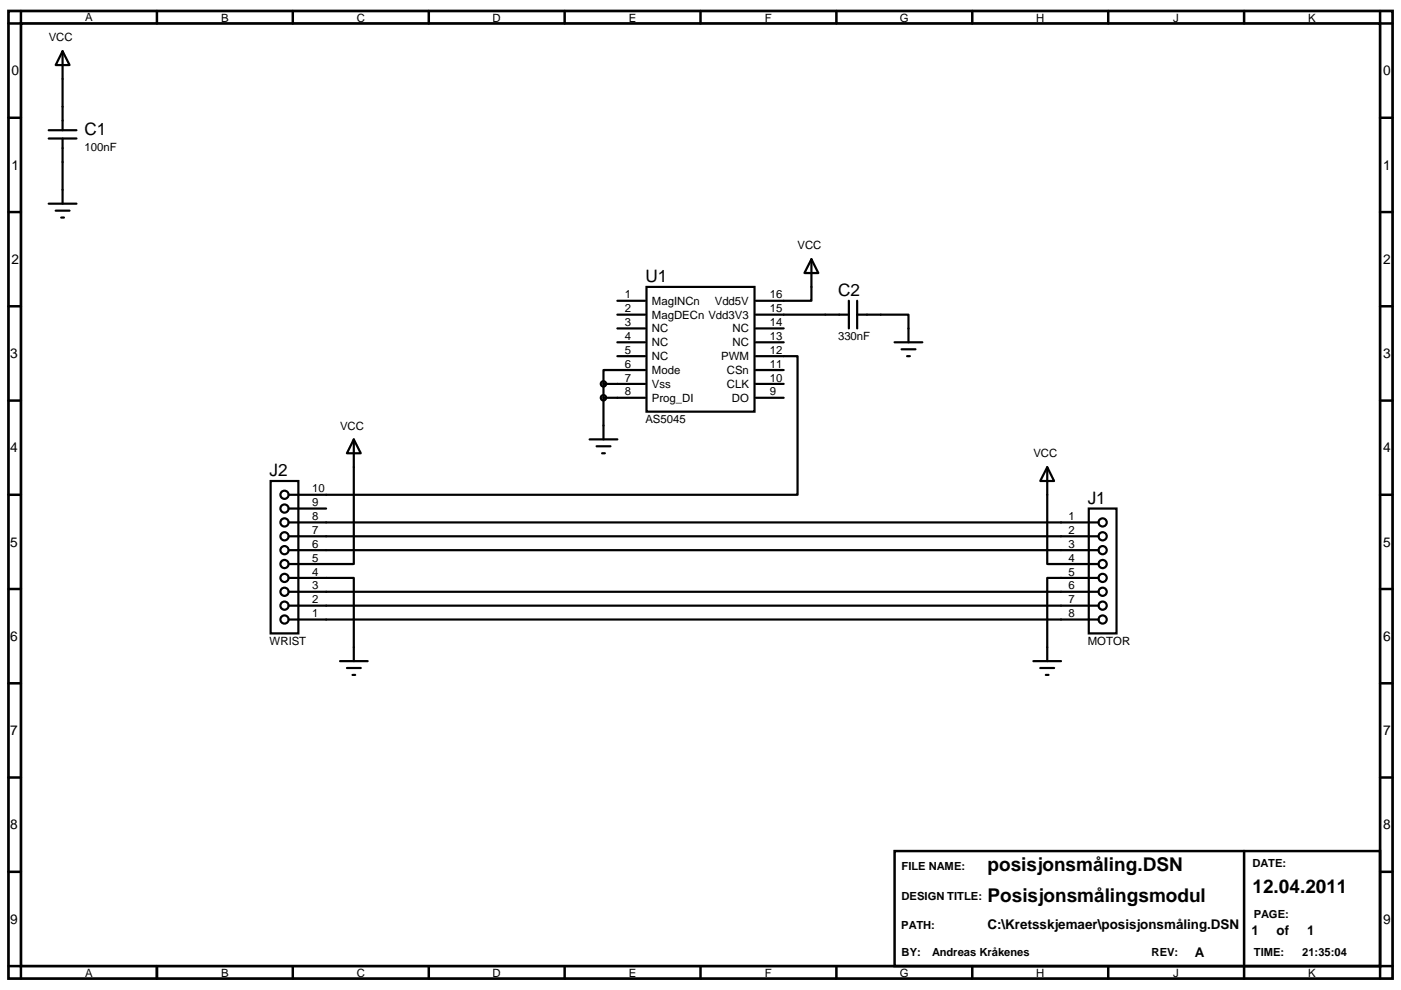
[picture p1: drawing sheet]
<svg xmlns="http://www.w3.org/2000/svg" width="297mm" height="210mm" viewBox="0 0 297 210" stroke-linecap="round" stroke-linejoin="round" font-family="sans-serif">
<path d="M1.8 2.3h293.5v205.3h-293.5zM4.4 5h288.2v199.9h-288.2z" fill="none" stroke="#000" stroke-width=".57"/>
<g fill="none" stroke="#000" stroke-width=".53">
<path d="M4.4 2.3v2.7h-2.6M33.3 2.3v2.7M62.1 2.3v2.7M90.9 2.3v2.7M119.7 2.3v2.7M148.5 2.3v2.7M177.3 2.3v2.7M206.1 2.3v2.7M235 2.3v2.7M263.8 2.3v2.7M292.6 2.3v2.7h2.7M1.8 25h2.6"/>
<path d="M292.6 25h2.7M1.8 45h2.6M292.6 45h2.7M1.8 65h2.6M292.6 65h2.7M1.8 85h2.6M292.6 85h2.7M1.8 104.9h2.6M292.6 104.9h2.7M1.8 124.9h2.6M292.6 124.9h2.7M1.8 144.9h2.6"/>
<path d="M292.6 144.9h2.7M1.8 164.9h2.6M292.6 164.9h2.7M1.8 184.9h2.6M189.7 180.5h102.9v24.4h-102.9zM263.8 180.5v27.1M292.6 184.9h2.7M1.8 204.9h2.6v2.7M33.3 204.9v2.7M62.1 204.9v2.7M90.9 204.9v2.7M119.7 204.9v2.7"/>
<path d="M148.5 204.9v2.7M177.3 204.9v2.7M206.1 204.9v2.7M235 204.9v2.7M295.3 204.9h-2.7v2.7"/>
</g>
<g fill="none" stroke="#000" stroke-width=".47">
<path d="M13.3 10.9v16.7M13.3 10.9l1.4 2.9h-2.9zM10.3 29.4h5.9M10.3 27.6h5.9M13.3 29.4v13.8M10.3 43.2h5.9M11.8 44.7h2.9M13 46.1h.6M172 55l1.5 2.9h-2.9zM172 55v8.8h-11.7M130.9 66.7h5.9M130.9 63.8h5.9"/>
<path d="M130.9 69.7h5.9M130.9 72.6h5.9M130.9 75.5h5.9M136.8 78.5h-8.9v2.9M137.1 60.9h22.9v26.4h-22.9zM160.3 75.5h8.8v29.4h-107.9M160.3 66.7h19.7M160.3 69.7h5.9M160.3 72.6h5.9M160.3 78.5h5.9M180 63.8v5.9M181.7 66.7h10.9v5.9"/>
<path d="M181.7 63.8v5.9M189.7 72.6h5.9M191.2 74.1h2.9M192.3 75.5h.6M75 93.2v26.4h-13.8M75 93.2l1.5 2.9h-2.9zM125 93.2h5.9M126.5 94.7h2.9M127.7 96.1h.5M127.9 84.4h8.9M127.9 81.4v11.8M127.9 81.4h8.9"/>
<path d="M160.3 81.4h5.9M160.3 84.4h5.9M222 99.1l1.5 2.9h-2.9zM222 99.1v20.5h10.9M57.4 102h5.9v32.3h-5.9zM69.1 107.9h-7.9M230.8 107.9h5.9v26.4h-5.9zM232.9 110.8h-171.7M232.9 113.7h-171.7M232.9 116.7h-171.7M61.2 122.6h13.8v17.6M232.9 122.6h-10.9v17.6"/>
<path d="M232.9 125.5h-171.7M232.9 128.5h-171.7M232.9 131.4h-171.7M72.1 140.2h5.9M73.6 141.7h2.9M74.7 143.2h.6M219.1 140.2h5.9M220.6 141.7h2.9M221.7 143.2h.6"/>
<circle cx="127.9" cy="84.4" r=".57"/>
<circle cx="128" cy="81.4" r=".57"/>
<circle cx="60.3" cy="113.7" r=".87"/>
<circle cx="60.3" cy="110.8" r=".87"/>
<circle cx="60.3" cy="119.6" r=".87"/>
<circle cx="60.3" cy="107.9" r=".87"/>
<circle cx="60.3" cy="116.7" r=".87"/>
<circle cx="60.3" cy="104.9" r=".87"/>
<circle cx="233.8" cy="116.7" r=".87"/>
<circle cx="233.8" cy="110.8" r=".87"/>
<circle cx="233.8" cy="119.6" r=".87"/>
<circle cx="233.8" cy="113.7" r=".87"/>
<circle cx="60.3" cy="122.6" r=".87"/>
<circle cx="60.3" cy="128.5" r=".87"/>
<circle cx="60.3" cy="125.5" r=".87"/>
<circle cx="60.3" cy="131.4" r=".87"/>
<circle cx="233.8" cy="122.6" r=".87"/>
<circle cx="233.8" cy="125.5" r=".87"/>
<circle cx="233.8" cy="128.5" r=".87"/>
<circle cx="233.8" cy="131.4" r=".87"/>
</g>
<g font-size="4">
<text x="209.4" y="184.7">posisjonsmåling.DSN</text>
<text x="209.4" y="191.4">Posisjonsmålingsmodul</text>
<text x="265.6" y="189.4">12.04.2011</text>
</g>
<g font-size="3.6">
<text x="17.9" y="28.6">C1</text>
<text x="136.8" y="59.8">U1</text>
<text x="177.7" y="62.8">C2</text>
<text x="57.1" y="101">J2</text>
<text x="230.6" y="106.8">J1</text>
</g>
<g font-size="2.9">
<text x="2.5" y="16">0</text>
<text x="293.3" y="16">0</text>
<text x="2.5" y="36">1</text>
<text x="293.3" y="36">1</text>
<text x="2.5" y="56">2</text>
<text x="293.3" y="56">2</text>
<text x="2.2" y="76">3</text>
<text x="293.3" y="76">3</text>
<text x="2.2" y="95.9">4</text>
<text x="293.3" y="95.9">4</text>
<text x="2.2" y="115.9">5</text>
<text x="293.3" y="115.9">5</text>
<text x="2.2" y="135.9">6</text>
<text x="293.3" y="135.9">6</text>
<text x="2.2" y="155.9">7</text>
<text x="293.3" y="155.9">7</text>
<text x="2.2" y="175.9">8</text>
<text x="293.3" y="175.9">8</text>
<text x="2.2" y="195.9">9</text>
<text x="293.3" y="195.9">9</text>
</g>
<g font-size="2.8">
<text x="209.4" y="197.1">C:\Kretsskjemaer\posisjonsmåling.DSN</text>
<text x="253.4" y="203">A</text>
<text x="265.3" y="198.3">1</text>
<text x="270.7" y="198.3">of</text>
<text x="277.1" y="198.3">1</text>
</g>
<g font-size="2.4">
<text x="18.1" y="4.4">A</text>
<text x="46.9" y="4.7">B</text>
<text x="75.6" y="4.7">C</text>
<text x="104.4" y="4.7">D</text>
<text x="133.3" y="4.7">E</text>
<text x="162.2" y="4.7">F</text>
<text x="190.8" y="4.7">G</text>
<text x="219.7" y="4.7">H</text>
<text x="248.7" y="4.7">J</text>
<text x="277.4" y="4.7">K</text>
<text x="10.3" y="8.8">VCC</text>
<text x="17.9" y="31.9">100nF</text>
<text x="169.1" y="52.9">VCC</text>
<text x="132.5" y="63.3">1</text>
<text x="138.2" y="64.6">MagINCn</text>
<text x="151.5" y="64.6">Vdd5V</text>
<text x="163.2" y="63.3">16</text>
<text x="132.5" y="66.2">2</text>
<text x="132.5" y="69.2">3</text>
<text x="138.2" y="67.6">MagDECn Vdd3V3</text>
<text x="138.2" y="70.5">NC</text>
<text x="155.3" y="70.5">NC</text>
<text x="163.2" y="66.2">15</text>
<text x="163.2" y="69.2">14</text>
<text x="132.5" y="72.1">4</text>
<text x="132.5" y="75">5</text>
<text x="132.5" y="78">6</text>
<text x="138.2" y="73.4">NC</text>
<text x="138.2" y="76.4">NC</text>
<text x="152.9" y="76.4">PWM</text>
<text x="155.3" y="73.4">NC</text>
<text x="163.2" y="72.1">13</text>
<text x="163.2" y="78">11</text>
<text x="163.2" y="75">12</text>
<text x="177.7" y="72.1">330nF</text>
<text x="132.5" y="80.9">7</text>
<text x="132.5" y="83.9">8</text>
<text x="138.2" y="79.3">Mode</text>
<text x="138.2" y="82.3">Vss</text>
<text x="154.1" y="79.3">CSn</text>
<text x="154.1" y="82.3">CLK</text>
<text x="163.2" y="83.9">9</text>
<text x="163.2" y="80.9">10</text>
<text x="136.8" y="89.7">AS5045</text>
<text x="138.2" y="85.2">Prog_DI</text>
<text x="155.2" y="85.2">DO</text>
<text x="72.1" y="91.1">VCC</text>
<text x="219.1" y="97">VCC</text>
<text x="66.2" y="107.4">9</text>
<text x="66.2" y="104.4">10</text>
<text x="66.2" y="113.2">7</text>
<text x="66.2" y="110.3">8</text>
<text x="226.5" y="110.3">1</text>
<text x="226.5" y="113.2">2</text>
<text x="66.2" y="119.1">5</text>
<text x="66.2" y="116.2">6</text>
<text x="226.5" y="116.2">3</text>
<text x="226.5" y="119.1">4</text>
<text x="66.2" y="125">3</text>
<text x="66.2" y="122.1">4</text>
<text x="226.5" y="122.1">5</text>
<text x="226.5" y="125">6</text>
<text x="66.2" y="130.9">1</text>
<text x="66.2" y="128">2</text>
<text x="226.5" y="128">7</text>
<text x="226.5" y="130.9">8</text>
<text x="57.1" y="136.8">WRIST</text>
<text x="230.6" y="136.8">MOTOR</text>
<text x="191.2" y="184.5">FILE NAME:</text>
<text x="265.6" y="183.9">DATE:</text>
<text x="191.1" y="190.8">DESIGN TITLE:</text>
<text x="191.1" y="197">PATH:</text>
<text x="265.8" y="194.8">PAGE:</text>
<text x="191.2" y="202.7">BY:</text>
<text x="197.6" y="202.7">Andreas Kråkenes</text>
<text x="244.2" y="202.9">REV:</text>
<text x="265.8" y="202.9">TIME:</text>
<text x="276.1" y="202.9">21:35:04</text>
<text x="18.1" y="207.2">A</text>
<text x="46.9" y="207.2">B</text>
<text x="75.6" y="207.2">C</text>
<text x="104.4" y="207.2">D</text>
<text x="133.3" y="207.2">E</text>
<text x="162.2" y="207.2">F</text>
<text x="190.8" y="207.2">G</text>
<text x="219.7" y="207.2">H</text>
<text x="248.7" y="207.2">J</text>
<text x="277.4" y="207.2">K</text>
</g>
</svg>
